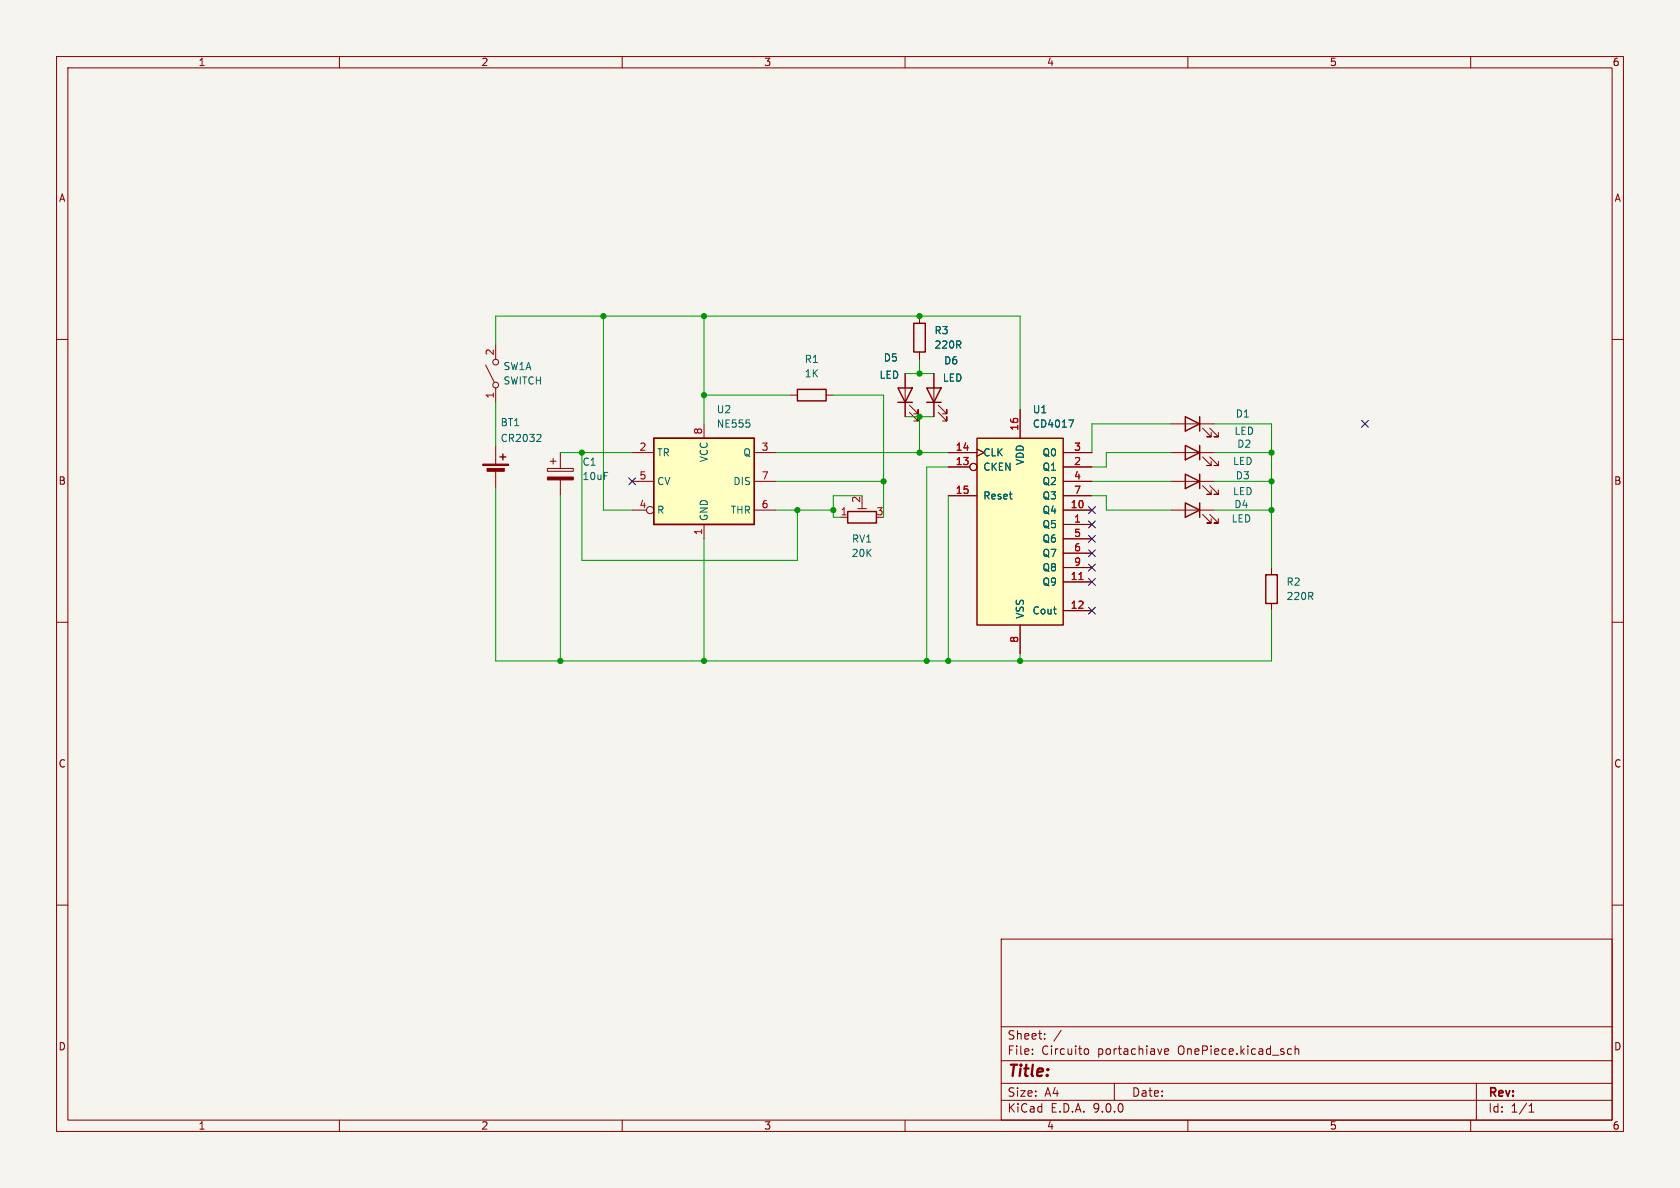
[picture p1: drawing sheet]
<svg xmlns="http://www.w3.org/2000/svg" width="297mm" height="210mm" viewBox="0 0 297 210" stroke-linecap="round" stroke-linejoin="round" font-family="sans-serif">
<path d="M0 0h297v210h-297z" fill="#f5f4ef" stroke="#f5f4ef" stroke-width=".18"/>
<g fill="none" stroke="#840000" stroke-width=".18">
<path d="M10 10h277v190h-277zM12 12h273v186h-273zM60 10v2M110 10v2M160 10v2M210 10v2M260 10v2M162.6 55.9v1.3M10 60h2M85.9 64.5l1.5 3.1M87.6 61v2.5M87.6 68.6v2.5"/>
<path d="M87.6 78.7v3.3M162.6 62.2v1.3M285 60h2M87.6 83.1v3.3M10 110h2M285 110h2M10 160h2M177 166h108v32h-108zM285 160h2M60 198v2M110 198v2M160 198v2"/>
<path d="M177 194.5h108M177 191.5h108M177 187.5h108M177 181.5h108M182.5 186.3v.1M182.5 185.5v.1M184.7 183.6v.1M184.7 182.8v.1M187.6 182.1l-1.3 2M191.8 185.5l.4-.1 .3 .3v.4l-.2 .2h-.5M197 191.5v3M205.9 185.9l.7-.1-.1-.3-.4-.1-.2 .2 .1 .7h.5"/>
<path d="M210 198v2M227.9 185.4l.4 .1M228.3 186.3l-.4 .1M229 185.5l.2-.1 .3 .1 .1 .9M229 184.9v1.5M260 198v2M261 191.5v6.5M270.3 196.6h.9M270.3 195.5l.4-.4v1.5"/>
<circle cx="87.6" cy="64" r=".51"/>
<circle cx="87.6" cy="68.1" r=".51"/>
</g>
<path d="M161.5 57.2h2.1v5h-2.1zM88.4 80.8h1M88.9 80.3v1" fill="none" stroke="#840000" stroke-width=".25"/>
<g fill="#840000" stroke="#840000" stroke-width=".18">
<path d="M85.3 82h4.6v.3h-4.6z"/>
<path d="M86.1 82.8h3.1v.5h-3.1z"/>
</g>
<path d="M95.4 76.8l.2 .2v.3l-.7 .7h.7" fill="none" stroke="#006464" stroke-width=".18"/>
<path d="M115.6 77.5h17.7v15.2h-17.7z" fill="#ffffc2"/>
<path d="M115.6 77.5h17.7v15.2h-17.7zM158.7 68.6h2.6l-1.3 2.5zM158.7 71.1h2.6M209.5 88.9l2.6 1.3-2.6 1.2zM212.1 88.9v2.5" fill="none" stroke="#840000" stroke-width=".25"/>
<g fill="none" stroke="#840000" stroke-width=".18">
<path d="M124.5 74.9v2.6M160 66v7.7M160.8 72.9l1.5 1.5v-.7v.7h-.8M160.8 71.6l1.5 1.6v-.8v.8h-.8M111.8 80h3.8M111.8 85.1h3.8M111.8 90.2h2.5M124.5 92.7v2.6M133.3 80h3.9M133.3 85.1h3.9M133.3 90.2h3.9M207 90.2h7.6"/>
<path d="M212.6 90.9l1.5 1.6h-.7h.7v-.8M213.9 90.9l1.5 1.6h-.8h.8v-.8"/>
<circle cx="114.9" cy="90.2" r=".63"/>
</g>
<path d="M132.5 74.8v.6" fill="none" stroke="#006464" stroke-width=".18"/>
<path d="M172.7 77.5h15.3v33h-15.3z" fill="#ffffc2"/>
<path d="M141 68.8h5v2.1h-5zM163.8 68.6h2.6l-1.3 2.5zM163.8 71.1h2.6M172.7 77.5h15.3v33h-15.3zM209.5 73.7l2.6 1.2-2.6 1.3zM209.5 78.7l2.6 1.3-2.6 1.3zM212.1 73.7v2.5M212.1 78.7v2.6M149.9 90.4h5v2.1h-5zM209.5 83.8l2.6 1.3-2.6 1.3zM212.1 83.8v2.6M223.8 101.6h2v5.1h-2z" fill="none" stroke="#840000" stroke-width=".25"/>
<g fill="none" stroke="#840000" stroke-width=".18">
<path d="M162.6 55.9v1.3M139.7 69.9h1.3M146 69.9h1.3M160 66v2.6M160 71.1v2.6M162.6 62.2v1.3M165.1 66v7.7M165.9 72.9l1.5 1.5v-.7v.7h-.8M165.9 71.6l1.5 1.6v-.8v.8h-.8M172.7 79.4l1.3 .6-1.3 .6M180.3 72.4v5.1M207 74.9h7.6"/>
<path d="M212.6 75.7l1.5 1.5h-.7h.7v-.7M213.9 75.7l1.5 1.5h-.8h.8v-.7M96.8 82.8h4.5v.5h-4.5zM97.3 81.5h1M97.8 81v1M99.1 80v2.8M99.1 84.8v2.8M148.6 91.4h1.3M151.6 89.9h1.6M152.4 88.9v1M167.6 80h5.1M167.6 82.6h3.8"/>
<path d="M167.6 87.6h5.1M188 80h5M188 82.6h5M188 87.6h5M188 85.1h5M188 90.2h5M188 92.7h5M188 95.3h5M188 97.8h5M207 80h7.6M207 85.1h7.6M212.6 80.8l1.5 1.5h-.7h.7v-.8"/>
<path d="M212.6 85.9l1.5 1.5h-.7h.7v-.8M213.9 80.8l1.5 1.5h-.8h.8v-.8M213.9 85.9l1.5 1.5h-.8h.8v-.8M180.3 110.5v5.1M188 100.3h5M188 102.9h5M188 108h5M224.8 100.3v1.3M224.8 106.7v1.3"/>
<circle cx="172.1" cy="82.5" r=".63"/>
</g>
<path d="M190.7 102.5h.8" fill="none" stroke="#a90000" stroke-width=".18"/>
<path d="M188.9 74.2h.9l-.6 1.3" fill="none" stroke="#006464" stroke-width=".18"/>
<path d="M96.8 84.3h4.5v.5h-4.5z" fill="#840000" stroke="#840000" stroke-width=".18"/>
<g fill="none" stroke="#009600" stroke-width=".18">
<path d="M106.7 55.9v34.3h5.1M124.5 55.9v19M87.6 61v-5.1h92.7v16.5M87.6 71.1v7.6M124.5 69.9h15.2M147.3 69.9h8.9v21.5M160 66h5.1M160 73.7h5.1M162.6 63.5v2.5M162.6 73.7v6.3M207 74.9h-14v5.1M214.6 74.9h10.2v25.4"/>
<path d="M87.6 86.4v30.4h137.2v-8.8M99.1 80h12.7M99.1 87.6v29.2M102.9 80v19.1h38.1v-8.9M124.5 95.3v21.5M137.2 85.1h19M137.2 90.2h10.1M137.2 80h30.4M152.4 87.6h-5.1v3.8h1.3M167.6 87.6v29.2M167.6 82.6h-3.8v34.2M193 87.6h2.6v2.6h11.4"/>
<path d="M193 85.1h14M207 80h-11.4v2.6h-2.6M214.6 85.1h10.2M214.6 90.2h10.2M214.6 80h10.2M180.3 115.6v1.2"/>
</g>
<g fill="none" stroke="#000084" stroke-width=".18">
<path d="M240.7 74.3l1.2 1.2M241.9 74.3l-1.2 1.2M111.2 84.5l1.2 1.2M112.4 84.5l-1.2 1.2M192.4 92.1l1.2 1.2M192.4 97.2l1.2 1.2M192.4 99.7l1.2 1.2M192.4 89.6l1.2 1.2M192.4 94.6l1.2 1.3M193.6 92.1l-1.2 1.2M193.6 97.2l-1.2 1.2M193.6 99.7l-1.2 1.2"/>
<path d="M193.6 89.6l-1.2 1.2M193.6 94.6l-1.2 1.3M192.4 107.3l1.2 1.3M192.4 102.3l1.2 1.2M193.6 107.3l-1.2 1.3M193.6 102.3l-1.2 1.2"/>
</g>
<g fill="#009600" stroke="#009600" stroke-width=".18">
<circle cx="224.8" cy="85.1" r=".46"/>
<circle cx="224.8" cy="80" r=".46"/>
<circle cx="180.3" cy="116.8" r=".46"/>
<circle cx="162.6" cy="66" r=".46"/>
<circle cx="162.6" cy="55.9" r=".46"/>
<circle cx="224.8" cy="90.2" r=".46"/>
<circle cx="167.6" cy="116.8" r=".46"/>
<circle cx="163.8" cy="116.8" r=".46"/>
<circle cx="162.6" cy="80" r=".46"/>
<circle cx="162.6" cy="73.7" r=".46"/>
<circle cx="147.3" cy="90.2" r=".46"/>
<circle cx="141" cy="90.2" r=".46"/>
<circle cx="156.2" cy="85.1" r=".46"/>
<circle cx="124.5" cy="55.9" r=".46"/>
<circle cx="106.7" cy="55.9" r=".46"/>
<circle cx="124.5" cy="69.9" r=".46"/>
<circle cx="99.1" cy="116.8" r=".46"/>
<circle cx="124.5" cy="116.8" r=".46"/>
<circle cx="102.9" cy="80" r=".46"/>
</g>
<text font-size="2.8" fill="#840000" x="178" y="190.9">Title:</text>
<g font-size="2.1" fill="#840000">
<text x="178" y="184">Sheet:</text>
<text x="178" y="186.7">File:</text>
<text x="184.1" y="186.7">Circuito</text>
<text x="194.1" y="186.7">portachiave</text>
<text x="208.4" y="186.7">OnePiece.kicad_sch</text>
<text x="178" y="196.9">KiCad</text>
<text x="178" y="194.1">Size:</text>
<text x="184.7" y="194.1">A4</text>
<text x="185.7" y="196.9">E.D.A.</text>
<text x="193.3" y="196.9">9.0.0</text>
<text x="200" y="194.1">Date:</text>
<text x="263" y="194.3">Rev:</text>
<text x="263" y="196.9">Id:</text>
<text x="267.1" y="196.9">1/1</text>
</g>
<g font-size="1.8" fill="#840000">
<text x="35" y="11.9">1</text>
<text x="85" y="11.9">2</text>
<text x="135" y="11.9">3</text>
<text x="185" y="11.9">4</text>
<text x="235" y="11.9">5</text>
<text x="285" y="11.9">6</text>
<text x="10.3" y="35.9">A</text>
<text x="285.3" y="35.9">A</text>
<text x="10.3" y="85.9">B</text>
<text x="285.3" y="85.9">B</text>
<text x="10.3" y="135.9">C</text>
<text x="285.3" y="135.9">C</text>
<text x="10.3" y="185.9">D</text>
<text x="285.3" y="185.9">D</text>
<text x="35" y="199.9">1</text>
<text x="85" y="199.9">2</text>
<text x="135" y="199.9">3</text>
<text x="185" y="199.9">4</text>
<text x="235" y="199.9">5</text>
<text x="285" y="199.9">6</text>
</g>
<g font-size="1.8" fill="#006464">
<text x="165.1" y="59.3">R3</text>
<text x="88.9" y="65.6">SW1A</text>
<text x="142.2" y="64.4">R1</text>
<text x="156.1" y="64.1">D5</text>
<text x="165.1" y="61.8">220R</text>
<text x="166.8" y="64.6">D6</text>
<text x="88.9" y="68.2">SWITCH</text>
<text x="142.2" y="66.9">1K</text>
<text x="155.4" y="67.2">LED</text>
<text x="166.6" y="67.7">LED</text>
<text x="88.4" y="75.5">BT1</text>
<text x="126.6" y="73.3">U2</text>
<text x="126.6" y="75.8">NE555</text>
<text x="182.5" y="73.3">U1</text>
<text x="182.5" y="75.8">CD4017</text>
<text x="218.1" y="77.1">LED</text>
<text x="218.4" y="74">D1</text>
<text x="88.4" y="78.3">CR2032</text>
<text x="102.9" y="82.5">C1</text>
<text x="116.1" y="80.9">TR</text>
<text x="125.3" y="81.8" transform="rotate(-90 125.3 81.8)">VCC</text>
<text x="131.3" y="80.9">Q</text>
<text x="173.7" y="80.9">CLK</text>
<text x="173.7" y="83.4">CKEN</text>
<text x="181.2" y="82.3" transform="rotate(-90 181.2 82.3)">VDD</text>
<text x="184.2" y="80.9">Q0</text>
<text x="184.2" y="83.4">Q1</text>
<text x="217.9" y="82.4">LED</text>
<text x="218.6" y="79.3">D2</text>
<text x="102.9" y="85.1">10uF</text>
<text x="116.1" y="86">CV</text>
<text x="129.6" y="86">DIS</text>
<text x="173.7" y="88.5">Reset</text>
<text x="184.2" y="86">Q2</text>
<text x="184.2" y="88.5">Q3</text>
<text x="217.9" y="87.7">LED</text>
<text x="218.4" y="84.9">D3</text>
<text x="116.1" y="91">R</text>
<text x="125.3" y="92.2" transform="rotate(-90 125.3 92.2)">GND</text>
<text x="129.1" y="91">THR</text>
<text x="184.2" y="91">Q4</text>
<text x="184.2" y="93.6">Q5</text>
<text x="217.6" y="92.6">LED</text>
<text x="218.1" y="90">D4</text>
<text x="150.5" y="98.7">20K</text>
<text x="150.5" y="96.1">RV1</text>
<text x="184.2" y="96.1">Q6</text>
<text x="184.2" y="98.7">Q7</text>
<text x="184.2" y="101.2">Q8</text>
<text x="184.2" y="103.7">Q9</text>
<text x="227.3" y="103.7">R2</text>
<text x="227.3" y="106.3">220R</text>
<text x="181.2" y="109.5" transform="rotate(-90 181.2 109.5)">VSS</text>
<text x="182.4" y="108.8">Cout</text>
</g>
<g font-size="1.8" fill="#a90000">
<text x="87.4" y="62.9" transform="rotate(-90 87.4 62.9)">2</text>
<text x="87.4" y="70.6" transform="rotate(-90 87.4 70.6)">1</text>
<text x="124.2" y="76.9" transform="rotate(-90 124.2 76.9)">8</text>
<text x="180.1" y="76.2" transform="rotate(-90 180.1 76.2)">16</text>
<text x="113" y="79.8">2</text>
<text x="134.5" y="79.8">3</text>
<text x="168.9" y="79.8">14</text>
<text x="168.9" y="82.3">13</text>
<text x="189.8" y="79.8">3</text>
<text x="189.8" y="82.3">2</text>
<text x="113" y="84.8">5</text>
<text x="113" y="89.9">4</text>
<text x="134.5" y="84.8">7</text>
<text x="134.5" y="89.9">6</text>
<text x="152.1" y="89" transform="rotate(-90 152.1 89)">2</text>
<text x="168.9" y="87.4">15</text>
<text x="189.2" y="89.9">10</text>
<text x="189.8" y="84.8">4</text>
<text x="189.8" y="87.4">7</text>
<text x="124.2" y="94.7" transform="rotate(-90 124.2 94.7)">1</text>
<text x="148.5" y="91.2">1</text>
<text x="154.9" y="91.2">3</text>
<text x="189.8" y="92.5">1</text>
<text x="189.8" y="95">5</text>
<text x="189.8" y="97.5">6</text>
<text x="189.8" y="100.1">9</text>
<text x="189.2" y="102.6">11</text>
<text x="189.2" y="107.7">12</text>
<text x="180.1" y="113.7" transform="rotate(-90 180.1 113.7)">8</text>
</g>
</svg>
